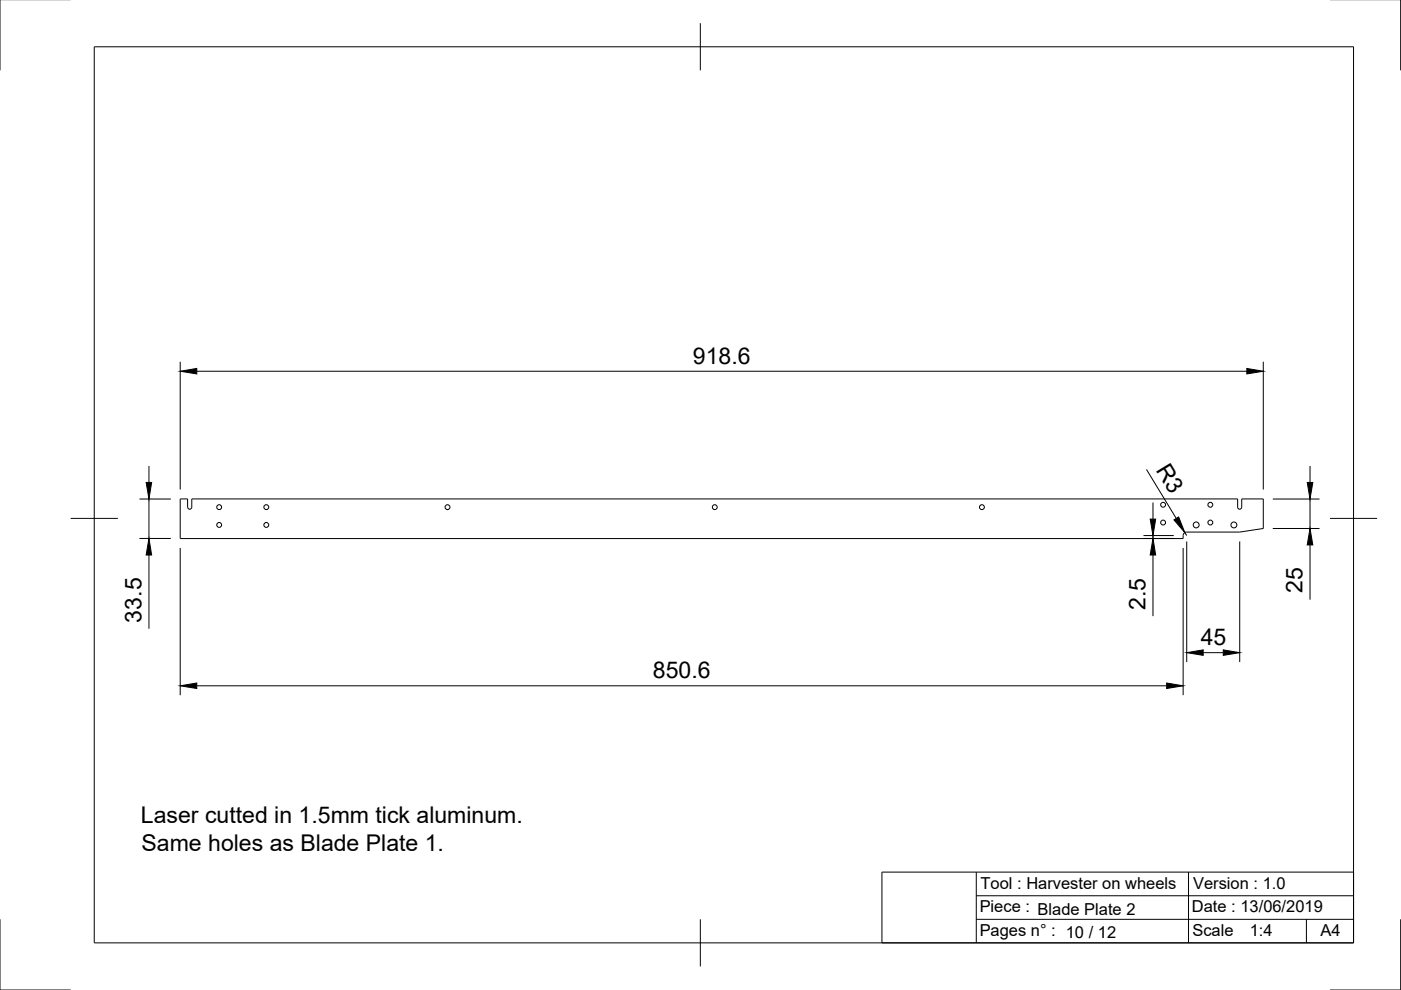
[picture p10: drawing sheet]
<svg xmlns="http://www.w3.org/2000/svg" width="297mm" height="210mm" viewBox="0 0 297 210" stroke-linecap="round" stroke-linejoin="round" font-family="sans-serif">
<!-- layer: Visible -->
<g fill="none" stroke="#000" stroke-width=".21">
<path d="M39.8 107.5v-1.7h-1.6v8.4h212.6v-.7a.75 .75 0 0 1 .8-.7M39.8 107.5a.43 .43 0 0 0 .4 .5 .43 .43 0 0 0 .5-.5v-1.7h221.7v1.7a.43 .43 0 0 0 .4 .5 .43 .43 0 0 0 .5-.5v-1.7h4.5v6.2l-5 .8h-11.2"/>
<circle cx="46.5" cy="111.3" r=".52"/>
<circle cx="46.5" cy="107.5" r=".52"/>
<circle cx="56.5" cy="107.5" r=".52"/>
<circle cx="56.5" cy="111.3" r=".52"/>
<circle cx="94.9" cy="107.5" r=".52"/>
<circle cx="151.5" cy="107.5" r=".52"/>
<circle cx="208.2" cy="107.5" r=".52"/>
<circle cx="246.6" cy="110.8" r=".52"/>
<circle cx="246.6" cy="107" r=".52"/>
<circle cx="253.6" cy="111.3" r=".62"/>
<circle cx="256.6" cy="110.8" r=".52"/>
<circle cx="256.6" cy="107" r=".52"/>
<circle cx="261.6" cy="111.3" r=".62"/>
</g>
<!-- layer: Border -->
<path d="M0 -.1v15M297 -.1v15M20 9.9h267v190h-267zM148.5 4.9v10M15 109.9h10M282 109.9h10M0 194.9v15h15M148.5 194.9v10M297 194.9v15h-15" fill="none" stroke="#000" stroke-width=".21"/>
<!-- layer: TitleBlock -->
<path d="M187 184.9h100v15h-100zM207 194.9h80M207 189.9h80M207 184.9v15M252 184.9v15M277 194.9v5" fill="none" stroke="#000" stroke-width=".21"/>
<!-- layer: Dimensions -->
<g fill="none" stroke="#000" stroke-width=".21">
<path d="M38.2 76.7v27.1M41.7 78.7h222.7M267.8 76.7v27.1M31.6 98.8v3.5M243.1 99.5l6.3 10.4M277.7 98.8v3.5M29.6 105.8h6.6M29.6 114.2h6.6M31.6 105.8v8.4M31.6 117.7v15.6M38.2 116.2v31.2M242.4 114.2h6.5"/>
<path d="M242.4 113.6h6.5M244.5 106.5v3.6M244.5 113.6v.6M244.5 117.7v12.9M250.8 116.2v31.2M251.2 112.9l.4 .7M251.6 114.8v25.6M262.8 114.8v25.6M269.9 105.8h9.9M269.9 112h9.9M277.7 105.8v6.2M277.7 115.5v11.6"/>
<path d="M255.1 138.4h4.3M41.7 145.4h205.7"/>
</g>
<g fill="#000" stroke="#000" stroke-width=".21">
<path d="M38.2 78.7l3.5-.6v1.2zM264.4 78.1l3.4 .6-3.4 .6zM31 102.3h1.2l-.6 3.5zM31.6 114.2l.6 3.5h-1.2zM243.9 110.1h1.1l-.5 3.5zM244.5 114.2l.5 3.5h-1.1zM248.9 110.2l1-.6 1.3 3.3zM277.2 102.3h1.1l-.6 3.5zM277.7 112l.6 3.5h-1.1zM251.6 138.4l3.5-.6v1.2zM259.4 137.8l3.4 .6-3.4 .6zM38.2 145.4l3.5-.6v1.2z"/>
<path d="M247.4 144.8l3.4 .6-3.4 .6z"/>
</g>
<g font-size="4.9">
<text x="146.9" y="77.1">918.6</text>
<text x="245" y="99.7" transform="rotate(59 245 99.7)">R3</text>
<text x="276.2" y="125.8" transform="rotate(-90 276.2 125.8)">25</text>
<text x="30" y="132" transform="rotate(-90 30 132)">33.5</text>
<text x="242.9" y="129.3" transform="rotate(-90 242.9 129.3)">2.5</text>
<text x="254.6" y="136.8">45</text>
<text x="138.4" y="143.8">850.6</text>
<text x="29.9" y="174.5">Laser cutted in 1.5mm tick aluminum.</text>
<text x="30" y="180.4">Same holes as Blade Plate 1.</text>
</g>
<g font-size="3.5">
<text x="207.9" y="188.4">Tool : Harvester on wheels</text>
<text x="253" y="188.4">Version : 1.0</text>
<text x="207.7" y="193.4">Piece : Blade Plate 2</text>
<text x="252.7" y="193.5">Date : 13/06/2019</text>
<text x="207.7" y="198.4">Pages n° : 10 / 12</text>
<text x="252.8" y="198.5">Scale</text>
<text x="265" y="198.5">1:4</text>
<text x="280" y="198.4">A4</text>
</g>
</svg>
